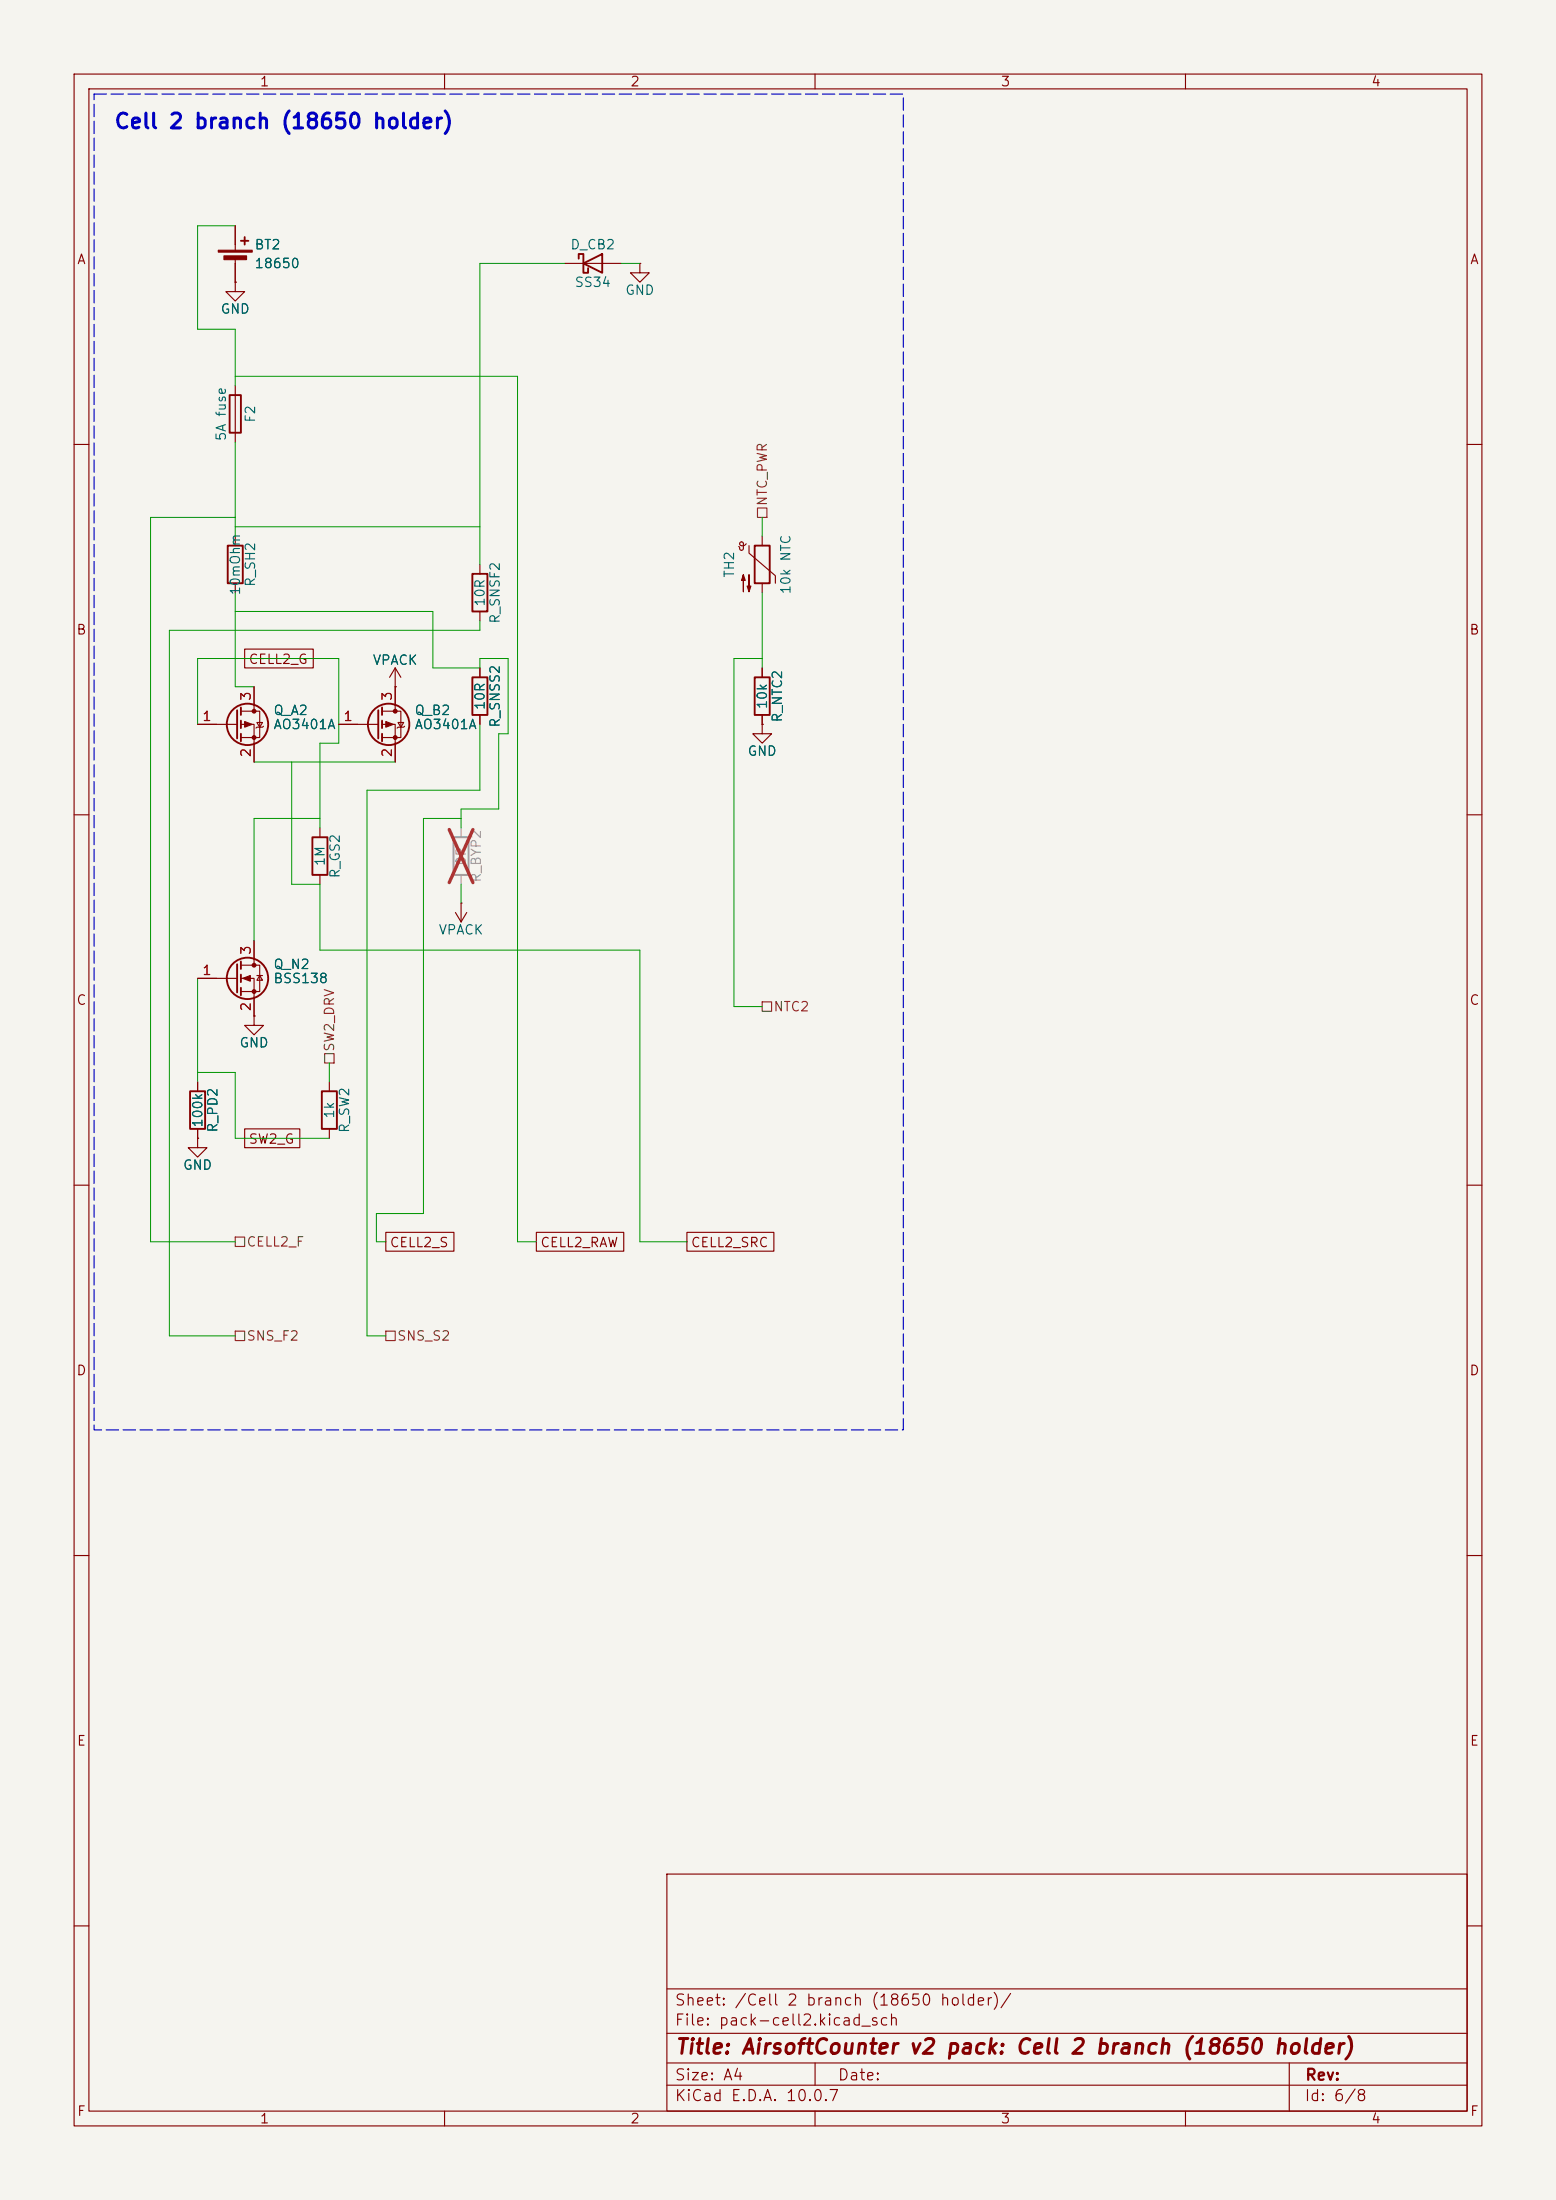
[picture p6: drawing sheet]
<svg xmlns="http://www.w3.org/2000/svg" width="210mm" height="297mm" viewBox="0 0 210 297" stroke-linecap="round" stroke-linejoin="round" font-family="sans-serif">
<path d="M0 0h210v297h-210z" fill="#f5f4ef" stroke="#f5f4ef" stroke-width=".13"/>
<g fill="none" stroke="#840000" stroke-width=".15">
<path d="M10 10h190v277h-190zM12 12h186v273h-186zM60 10v2M110 10v2M160 10v2M31.7 38.1v1.3h1.3l-1.3 1.2-1.2-1.2h1.2M31.7 38.1h.1M31.7 30.5v3.3M31.7 34.8v3.3M76.2 35.6h7.6M86.4 35.6v1.2h1.2l-1.2 1.3-1.3-1.3h1.3M86.4 35.6h.1"/>
<path d="M31.7 52.1v7.6M10 60h2M31.7 72.4v1.3M31.7 78.7v1.3M64.8 76.2v1.3M99.7 73.8l.1 .1v.1M99.8 73.4l.1-.2h.2h.2v.2M99.8 73.4l.2 .3a.59 .59 0 0 0 .7-.3M100.3 73.4v.8l-.3 .1-.2-.3M101.1 73.7v1l3.5 3v1M102.9 72.4v1.3M102.9 78.7v1.3"/>
<path d="M198 60h2M26.7 97.8h5.3M32.5 96h2.6v3.6h-2.6M32.5 97.8h1.8v5.1M33 87.6h9.3v2.6h-9.3zM34.3 92.7v3.3M34.7 97.5h.7l-.3 .7zM35.6 98l-.2 .2h-.7l-.2 .1M45.7 97.8h5.4M51.6 96h2.5v3.6h-2.5M51.6 97.8h1.7v5.1M53.3 92.7h.1"/>
<path d="M53.3 90.2v5.8M53.3 90.2l-.7 1.2M53.3 90.2l.8 1.2M53.7 97.5h.8l-.4 .7zM54.6 98l-.1 .2h-.8l-.1 .1M64.8 82.6v1.2M64.8 90.2v1.2M64.8 96.5v1.3M102.9 97.8v1.3h1.2l-1.2 1.2-1.3-1.2h1.3M102.9 97.8h.1M102.9 90.2v1.2M102.9 96.5v1.3"/>
<path d="M10 110h2M43.2 111.8v1.2M43.2 118.1v1.3M198 110h2M26.7 132.1h5.3M32.5 130.3h2.6v3.6h-2.6M32.5 132.1h1.8v5.1M34.3 137.2v1.2h1.3l-1.3 1.3-1.3-1.3h1.3M34.3 137.2h.1M34.3 127v3.3M34.7 131.7h.7M35.1 131.7l.3 .6h-.7z"/>
<path d="M61.5 123.2l.7 1.3M62.2 121.9h.1M62.2 121.9v2.6M63 123.2l-.8 1.3M10 160h2M26.7 153.7v1.2h1.2l-1.2 1.3-1.3-1.3h1.3M26.7 153.7h.1M26.7 146.1v1.2M26.7 152.4v1.3M33 152.4h7.5v2.5h-7.5zM44.4 146.1v1.2M44.4 152.4v1.3"/>
<path d="M198 160h2M52.1 166.4h9.2v2.5h-9.2zM72.4 166.4h11.8v2.5h-11.8zM92.7 166.4h11.7v2.5h-11.7zM10 210h2M198 210h2M90 253h108v32h-108zM10 260h2M90 278.5h108M90 274.5h108M90 268.5h108M110 278.5v3"/>
<path d="M174 278.5v6.5M198 260h2M60 285v2M90 281.5h108M110 285v2M160 285v2"/>
</g>
<g fill="none" stroke="#840000" stroke-width=".25">
<path d="M32.5 32.5h1M33 32v1M78.1 34.9v-.6h.6v2.5h.7v-.6M78.7 35.6l2.6-1.3v2.5zM31 53.3h1.5v5.1h-1.5zM30.7 73.7h2.1v5h-2.1zM63.8 77.5h2v5.1h-2zM101.9 73.7h2v5h-2zM32 95.9v3.8M32.5 95.5v1M32.5 97.3v1M32.5 99.1v1"/>
<path d="M51.1 95.9v3.8M51.6 95.5v1M51.6 97.3v1M51.6 99.1v1M63.8 91.4h2v5.1h-2zM101.9 91.4h2v5.1h-2zM42.2 113h2v5.1h-2zM32 130.2v3.8M32.5 129.8v1M32.5 131.6v1M32.5 133.4v1M25.7 147.3h2v5.1h-2z"/>
<path d="M43.4 147.3h2.1v5.1h-2.1z"/>
<circle cx="33.4" cy="97.8" r="2.79"/>
<circle cx="52.5" cy="97.8" r="2.79"/>
<circle cx="33.4" cy="132.1" r="2.79"/>
</g>
<path d="M61.2 113h2v5.1h-2z" fill="none" stroke="#9c9b98" stroke-width=".25"/>
<path d="M62.2 111.8v1.2M62.2 118.1v1.3" fill="none" stroke="#9c9b98" stroke-width=".15"/>
<path d="M60.6 112l3.2 7.2M63.8 112l-3.2 7.2" fill="none" stroke="#e12e31" stroke-width=".46"/>
<g fill="#840000" stroke="#840000" stroke-width=".15">
<path d="M52.1 97.4l1 .4-1 .4z"/>
<path d="M100.3 77.6l.3 .8h-.5l.2-.8v2.3z"/>
<path d="M101.1 77.6v2.3l-.3-.8h.5l-.2 .8z"/>
<path d="M33 97.4l1 .4-1 .4z"/>
<path d="M29.5 33.8h4.5v.2h-4.5z"/>
<path d="M30.2 34.5h3.1v.6h-3.1z"/>
<path d="M32.8 132.1l1-.4v.8z"/>
<circle cx="53.3" cy="96" r=".25"/>
<circle cx="53.3" cy="99.6" r=".25"/>
<circle cx="34.3" cy="96" r=".25"/>
<circle cx="34.3" cy="99.6" r=".25"/>
<circle cx="34.3" cy="130.3" r=".25"/>
<circle cx="34.3" cy="133.9" r=".25"/>
</g>
<path d="M102.2 68.6h1.3v1.3h-1.3zM102.9 135.3h1.2v1.2h-1.2zM43.8 142.2h1.3v1.3h-1.3zM31.7 167h1.3v1.3h-1.3zM31.7 179.7h1.3v1.3h-1.3zM52.1 179.7h1.2v1.3h-1.2z" fill="none" stroke="#725600" stroke-width=".15"/>
<g fill="none" stroke="#009600" stroke-width=".13">
<path d="M31.7 30.5h-5v14h5v7.6M76.2 35.6h-11.4v40.6M83.8 35.6h2.6M31.7 59.7v12.7M31.7 50.8h38.1v116.8h2.6M31.7 69.9h-11.4v97.7h11.4M31.7 71.1h33.1M102.9 69.9v2.5M26.7 97.8v-8.9h19v11.4h-2.5v11.5M31.7 80v12.7h2.6M31.7 82.6h26.7v7.6h6.4v-1.3h3.8v10.2h-1.3v10.1h-5.1v2.6M64.8 83.8v1.3h-41.9v95.2h8.8"/>
<path d="M64.8 97.8v8.9h-15.3v73.6h2.6M102.9 88.9h-3.8v47h3.8M102.9 80v10.2M34.3 102.9h19M39.4 102.9v16.5h3.8v8.9h43.2v39.3h6.3M43.2 110.5h-8.9v16.5M62.2 110.5h-5.1v53.3h-6.3v3.8h1.3M62.2 119.4v2.5M26.7 132.1v14M26.7 144.8h5v8.9h12.7M44.4 143.5v2.6"/>
</g>
<path d="M12.7 12.7h109.2v180.3h-109.2z" fill="none" stroke="#0000c2" stroke-width=".15" stroke-dasharray="1.7 .6"/>
<text font-size="2" fill="#0000c2" x="15.3" y="17.9">Cell 2 branch (18650 holder)</text>
<text font-size="2" fill="#840000" x="91" y="277.8">Title: AirsoftCounter v2 pack: Cell 2 branch (18650 holder)</text>
<g font-size="1.5" fill="#840000">
<text x="91" y="273.8">File: pack-cell2.kicad_sch</text>
<text x="91" y="271.1">Sheet: /Cell 2 branch (18650 holder)/</text>
<text x="91" y="281.2">Size: A4</text>
<text x="113" y="281.2">Date:</text>
<text x="176.1" y="281.2">Rev:</text>
<text x="91" y="284">KiCad E.D.A. 10.0.7</text>
<text x="176" y="284">Id: 6/8</text>
</g>
<g font-size="1.3" fill="#840000">
<text x="35" y="12">1</text>
<text x="85" y="12">2</text>
<text x="135" y="12">3</text>
<text x="185" y="12">4</text>
<text x="10.3" y="36">A</text>
<text x="198.3" y="36">A</text>
<text x="10.2" y="86">B</text>
<text x="33.5" y="90">CELL2_G</text>
<text x="198.2" y="86">B</text>
<text x="10.2" y="136">C</text>
<text x="198.2" y="136">C</text>
<text x="33.5" y="154.7">SW2_G</text>
<text x="52.5" y="168.7">CELL2_S</text>
<text x="72.8" y="168.7">CELL2_RAW</text>
<text x="93.2" y="168.7">CELL2_SRC</text>
<text x="10.2" y="186">D</text>
<text x="198.2" y="186">D</text>
<text x="10.3" y="236">E</text>
<text x="198.3" y="236">E</text>
<text x="10.3" y="286">F</text>
<text x="35" y="287">1</text>
<text x="85" y="287">2</text>
<text x="135" y="287">3</text>
<text x="185" y="287">4</text>
<text x="198.3" y="286">F</text>
</g>
<g font-size="1.3" fill="#006464">
<text x="34.3" y="34">BT2</text>
<text x="76.9" y="34">D_CB2</text>
<text x="34.3" y="36.5">18650</text>
<text x="77.5" y="39.1">SS34</text>
<text x="84.3" y="40.1">GND</text>
<text x="29.7" y="42.7">GND</text>
<text x="30.8" y="59.6" transform="rotate(-90 30.8 59.6)">5A fuse</text>
<text x="34.7" y="57.2" transform="rotate(-90 34.7 57.2)">F2</text>
<text x="32.7" y="80.5" transform="rotate(-90 32.7 80.5)">10mOhm</text>
<text x="34.7" y="79.3" transform="rotate(-90 34.7 79.3)">R_SH2</text>
<text x="65.7" y="82" transform="rotate(-90 65.7 82)">10R</text>
<text x="99.4" y="78.1" transform="rotate(-90 99.4 78.1)">TH2</text>
<text x="107" y="80.3" transform="rotate(-90 107 80.3)">10k NTC</text>
<text x="67.8" y="84.3" transform="rotate(-90 67.8 84.3)">R_SNSF2</text>
<text x="50.2" y="90.1">VPACK</text>
<text x="65.7" y="96" transform="rotate(-90 65.7 96)">10R</text>
<text x="103.8" y="95.8" transform="rotate(-90 103.8 95.8)">10k</text>
<text x="36.8" y="96.8">Q_A2</text>
<text x="36.8" y="98.8">AO3401A</text>
<text x="55.9" y="96.8">Q_B2</text>
<text x="55.9" y="98.8">AO3401A</text>
<text x="67.8" y="98.3" transform="rotate(-90 67.8 98.3)">R_SNSS2</text>
<text x="105.9" y="97.6" transform="rotate(-90 105.9 97.6)">R_NTC2</text>
<text x="100.8" y="102.4">GND</text>
<text x="44.1" y="117" transform="rotate(-90 44.1 117)">1M</text>
<text x="46.2" y="118.7" transform="rotate(-90 46.2 118.7)">R_GS2</text>
<text x="36.8" y="131.1">Q_N2</text>
<text x="59.1" y="126.5">VPACK</text>
<text x="36.8" y="133">BSS138</text>
<text x="32.2" y="141.7">GND</text>
<text x="27.6" y="152.3" transform="rotate(-90 27.6 152.3)">100k</text>
<text x="29.7" y="153" transform="rotate(-90 29.7 153)">R_PD2</text>
<text x="45.4" y="151.1" transform="rotate(-90 45.4 151.1)">1k</text>
<text x="47.4" y="153" transform="rotate(-90 47.4 153)">R_SW2</text>
<text x="24.6" y="158.2">GND</text>
</g>
<g font-size="1.3" fill="#725600">
<text x="103.8" y="68.4" transform="rotate(-90 103.8 68.4)">NTC_PWR</text>
<text x="104.3" y="136.9">NTC2</text>
<text x="45.4" y="142.1" transform="rotate(-90 45.4 142.1)">SW2_DRV</text>
<text x="33.2" y="168.6">CELL2_F</text>
<text x="33.2" y="181.3">SNS_F2</text>
<text x="53.5" y="181.3">SNS_S2</text>
</g>
<g font-size="1.3" fill="#a90000">
<text x="34.2" y="94.7" transform="rotate(-90 34.2 94.7)">3</text>
<text x="53.2" y="94.7" transform="rotate(-90 53.2 94.7)">3</text>
<text x="27.2" y="97.7">1</text>
<text x="46.3" y="97.7">1</text>
<text x="34.2" y="102.3" transform="rotate(-90 34.2 102.3)">2</text>
<text x="53.2" y="102.3" transform="rotate(-90 53.2 102.3)">2</text>
<text x="27.2" y="131.9">1</text>
<text x="34.2" y="129" transform="rotate(-90 34.2 129)">3</text>
<text x="34.2" y="136.6" transform="rotate(-90 34.2 136.6)">2</text>
</g>
<g font-size="1.3" fill="#939391">
<text x="63.2" y="116.9" transform="rotate(-90 63.2 116.9)">0R</text>
<text x="65.2" y="119.2" transform="rotate(-90 65.2 119.2)">R_BYP2</text>
</g>
</svg>
